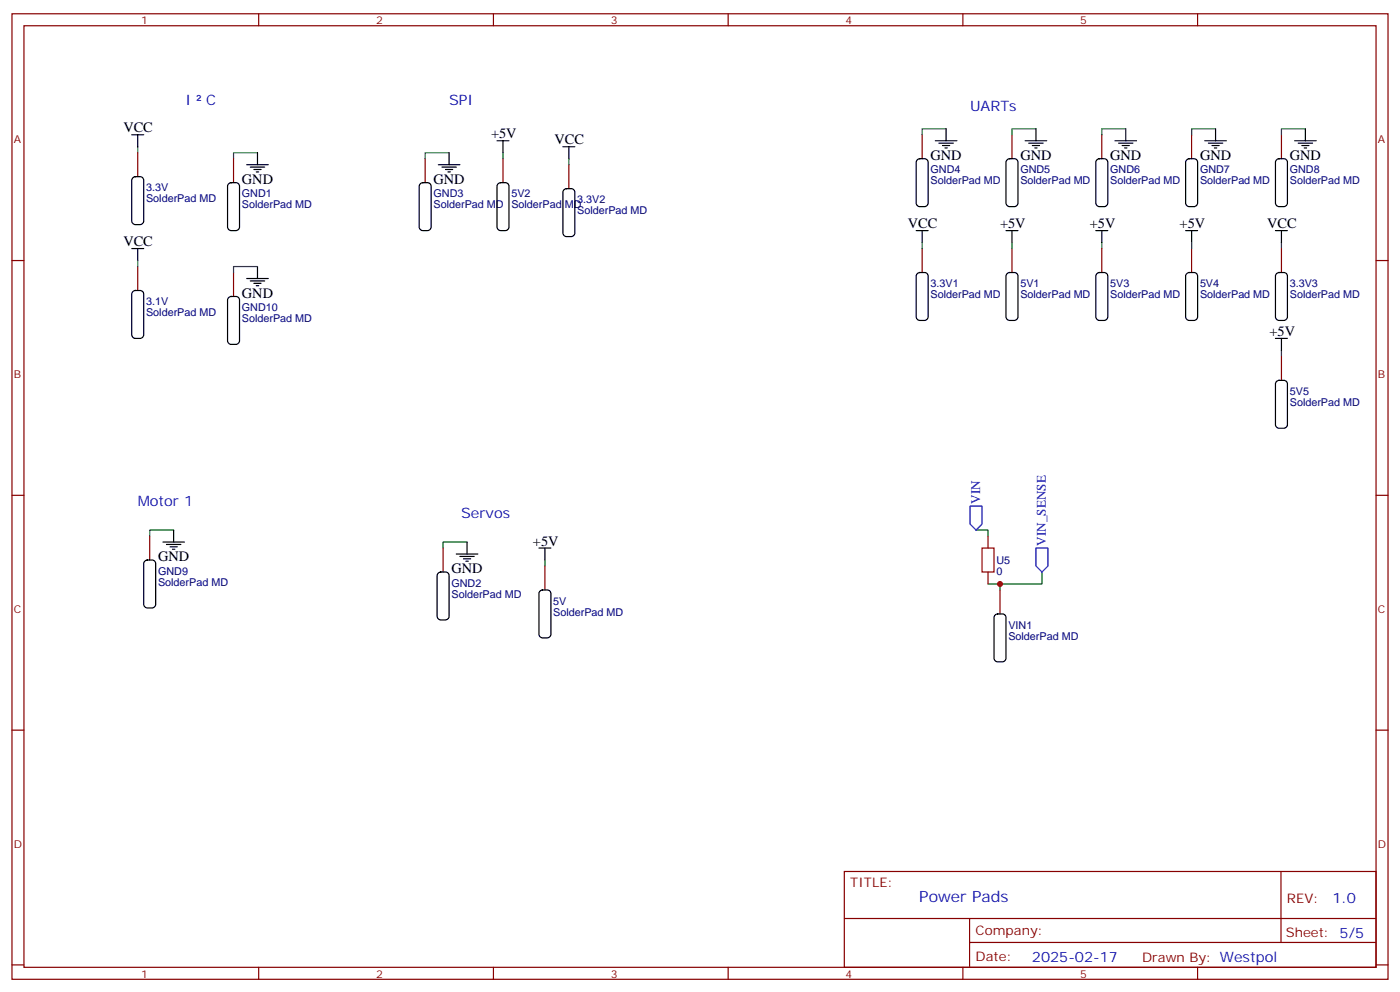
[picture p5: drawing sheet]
<svg xmlns="http://www.w3.org/2000/svg" width="412mm" height="292mm" viewBox="0 0 412 292" stroke-linecap="round" stroke-linejoin="round" font-family="sans-serif">
<g fill="none" stroke="#870000" stroke-width=".35">
<path d="M3.5 4.1h405.4v284.3h-405.4zM7.1 7.6h398.2v277.3h-398.2zM76.2 4.1v3.5M145.3 4.1v3.5M214.5 4.1v3.5M283.6 4.1v3.5M352.8 4.1v3.5M271.6 39.7v7M298.1 39.7v7M324.6 39.7v7M351 39.7v7M377.5 39.7v7"/>
<path d="M40.6 45v7M68.8 46.7v7.1M125.2 46.7v7.1M148.2 46.7v7.1M167.6 48.5v7.1M3.5 76.7h3.6M40.6 78.5v7M271.6 73.2v7.1M298.1 73.2v7.1M324.6 73.2v7.1M351 73.2v7.1M377.5 73.2v7.1"/>
<path d="M405.3 76.7h3.6M68.8 80.3v7M377.5 105v7M3.5 145.9h3.6M44.1 157.9v7M291 157.9v3.5M405.3 145.9h3.6M130.5 161.4v7.1M160.5 166.7v7M291 168.5v3.5M294.6 173.7v7.1M3.5 215h3.6"/>
<path d="M405.3 215h3.6M248.7 256.6h156.6v28.3h-156.6zM377.3 256.7v20.8M248.7 270.5h156.5M285.6 277.5h119.6M285.6 270.5v14.1M3.5 284.2h3.6M76.2 284.9v3.5M145.3 284.9v3.5M214.5 284.9v3.5M283.6 284.9v3.5M352.8 284.9v3.5"/>
<path d="M405.3 284.2h3.6"/>
</g>
<g fill="none" stroke="#008700" stroke-width=".35">
<path d="M278.7 37.9h-7.1v1.8M305.2 37.9h-7.1v1.8M331.6 37.9h-7v1.8M358.1 37.9h-7.1v1.8M384.5 37.9h-7v1.8M40.6 43.2v1.8M75.8 45h-7v1.7M132.3 45h-7.1v1.7M148.2 45v1.7M167.6 46.7v1.8M40.6 76.7v1.8M75.8 78.5h-7v1.8"/>
<path d="M271.6 71.4v1.8M298.1 71.4v1.8M324.6 71.4v1.8M351 71.4v1.8M377.5 71.4v1.8M377.5 103.2v1.8M51.2 156.1h-7.1v1.8M137.6 159.6h-7.1v1.8M287.5 156.1h3.5v1.8M160.5 164.9v1.8M291 172h3.6M306.9 168.5v3.5h-12.3v1.7"/>
</g>
<g fill="none" stroke="#000" stroke-width=".35">
<path d="M38.8 39.7h3.5M40.6 39.7v3.5M278.7 37.9v3.6M305.2 37.9v3.6M331.6 37.9v3.6M358.1 37.9v3.6M384.5 37.9v3.6M39 52.5l.6-.4 1.7-.1 .6 .2 .4 .6v12.3l-.4 .8a3.2 3.2 0 0 1-2.4 .2l-.5-.4-.2-.6v-12zM67.3 54.2l.5-.3 1.7-.1 .6 .2 .4 .5 .1 12.4-.5 .8a3.2 3.2 0 0 1-2.3 .1l-.6-.4-.2-.5v-12zM72.7 48.5h6.3M73.7 49.2h4.3M74.8 49.9h2.1"/>
<path d="M75.5 50.6h.7M75.8 45v3.5M123.7 54.2l.5-.3 1.7-.1 .7 .2 .3 .5 .1 12.4-.5 .8a3.2 3.2 0 0 1-2.3 .1l-.5-.4-.2-.5v-12zM129.1 48.5h6.4M130.2 49.2h4.2M131.2 49.9h2.1M131.9 50.6h.7M132.3 45v3.5M146.4 41.5h3.5M146.6 54.2l.6-.3 1.7-.1 .6 .2 .4 .5v12.4l-.5 .8a3.2 3.2 0 0 1-2.3 .1l-.5-.4-.2-.5v-12zM148.2 41.5v3.5M165.8 43.2h3.5"/>
<path d="M166 56l.6-.4h1.7l.6 .2 .4 .5v12.3l-.4 .9a3.2 3.2 0 0 1-2.4 .1l-.5-.4-.2-.6v-12zM167.6 43.2v3.5M270.1 47.2l.5-.4 1.7-.1 .7 .2 .3 .6 .1 12.3-.5 .8a3.2 3.2 0 0 1-2.3 .2l-.5-.4-.2-.6v-12zM275.5 41.5h6.4M276.6 42.2h4.2M277.6 42.9h2.2M278.3 43.6h.7M296.6 47.2l.5-.4 1.7-.1 .6 .2 .4 .6 .1 12.3-.5 .8a3.2 3.2 0 0 1-2.3 .2l-.6-.4-.2-.6v-12zM302 41.5h6.3M303 42.2h4.3M304.1 42.9h2.1M304.8 43.6h.7"/>
<path d="M323 47.2l.6-.4 1.7-.1 .6 .2 .4 .6v12.3l-.5 .8a3.2 3.2 0 0 1-2.3 .2l-.5-.4-.2-.6v-12zM328.4 41.5h6.4M329.5 42.2h4.2M330.6 42.9h2.1M331.3 43.6h.7M349.5 47.2l.5-.4 1.7-.1 .6 .2 .4 .6 .1 12.3-.5 .8a3.2 3.2 0 0 1-2.3 .2l-.5-.4-.3-.6v-12zM354.9 41.5h6.3M356 42.2h4.2M357 42.9h2.1M357.7 43.6h.7M375.9 47.2l.6-.4 1.7-.1 .6 .2 .4 .6v12.3l-.4 .8a3.2 3.2 0 0 1-2.4 .2l-.5-.4-.2-.6v-12zM381.4 41.5h6.3"/>
<path d="M382.4 42.2h4.2M383.5 42.9h2.1M384.2 43.6h.7M38.8 73.2h3.5M40.6 73.2v3.5M75.8 78.5v3.5M269.9 67.9h3.5M271.6 67.9v3.5M296.3 67.9h3.6M298.1 67.9v3.5M322.8 67.9h3.5M324.6 67.9v3.5"/>
<path d="M349.2 67.9h3.6M351 67.9v3.5M375.7 67.9h3.5M377.5 67.9v3.5M39 86l.6-.4 1.7-.1 .6 .3 .4 .5v12.3l-.4 .9a3.2 3.2 0 0 1-2.4 .1l-.5-.4-.2-.6v-12zM67.3 87.7l.5-.3 1.7-.1 .6 .2 .4 .5 .1 12.4-.5 .8a3.2 3.2 0 0 1-2.3 .2l-.6-.5-.2-.5v-12zM72.7 82h6.3M73.7 82.7h4.3M74.8 83.4h2.1M75.5 84.1h.7M270.1 80.7l.5-.4h1.7l.7 .2 .3 .5 .1 12.3-.5 .9a3.2 3.2 0 0 1-2.3 .1l-.5-.4-.2-.6v-12zM296.6 80.7l.5-.4h1.7l.6 .2 .4 .5 .1 12.3-.5 .9a3.2 3.2 0 0 1-2.3 .1l-.6-.4-.2-.6v-12z"/>
<path d="M323 80.7l.6-.4h1.7l.6 .2 .4 .5v12.3l-.5 .9a3.2 3.2 0 0 1-2.3 .1l-.5-.4-.2-.6v-12zM349.5 80.7l.5-.4h1.7l.6 .2 .4 .5 .1 12.3-.5 .9a3.2 3.2 0 0 1-2.3 .1l-.5-.4-.3-.6v-12zM375.7 99.7h3.5M375.9 80.7l.6-.4h1.7l.6 .2 .4 .5v12.3l-.4 .9a3.2 3.2 0 0 1-2.4 .1l-.5-.4-.2-.6v-12zM377.5 99.7v3.5M375.9 112.4l.6-.3 1.7-.1 .6 .2 .4 .5v12.4l-.4 .8a3.2 3.2 0 0 1-2.4 .2l-.5-.5-.2-.5v-12zM48 159.6h6.3M51.2 156.1v3.5M137.6 159.6v3.6M42.6 165.4l.5-.4 1.7-.1 .6 .2 .4 .5 .1 12.4-.5 .8a3.2 3.2 0 0 1-2.3 .2l-.6-.4-.2-.6v-12zM49 160.3h4.3M50.1 161h2.1"/>
<path d="M50.8 161.7h.7M129 168.9l.5-.4h1.7l.7 .2 .3 .5 .1 12.3-.5 .9a3.2 3.2 0 0 1-2.3 .1l-.5-.4-.2-.6v-12zM134.4 163.2h6.4M135.5 163.9h4.2M136.5 164.6h2.1M137.2 165.3h.7M158.7 161.4h3.6M159 174.2l.5-.4 1.7-.1 .6 .2 .4 .6 .1 12.3-.5 .8a3.2 3.2 0 0 1-2.3 .2l-.5-.4-.3-.6v-12zM160.5 161.4v3.5M293 181.2l.6-.3 1.7-.1 .6 .2 .4 .5v12.4l-.4 .8a3.2 3.2 0 0 1-2.4 .1l-.5-.4-.2-.5v-12z"/>
</g>
<path d="M289.3 161.4h3.5v7.1h-3.5z" fill="none" stroke="#a10000" stroke-width=".35"/>
<path d="M285.8 149h3.5v5.3l-1.8 1.8-1.7-1.8zM305.2 161.4h3.5v5.3l-1.8 1.8-1.7-1.8z" fill="none" stroke="#00f" stroke-width=".35"/>
<circle cx="294.6" cy="172" r=".88" fill="#c00"/>
<text font-size="4.6" fill="#00f" x="270.8" y="265.7">Power Pads</text>
<g font-size="4.2" fill="#00f">
<text x="54.7" y="30.9">I</text>
<text x="60.7" y="30.9">C</text>
<text x="132.3" y="30.9">SPI</text>
<text x="285.8" y="32.6">UARTs</text>
<text x="40.6" y="149">Motor 1</text>
<text x="135.8" y="152.6">Servos</text>
<text x="392.5" y="265.9">1.0</text>
<text x="304" y="283.3">2025-02-17</text>
</g>
<g font-size="4.2">
<text x="36.3" y="39">VCC</text>
<text x="144.6" y="40.7">+5V</text>
<text x="163.3" y="42.5">VCC</text>
<text x="274.1" y="47.1">GND</text>
<text x="300.6" y="47.1">GND</text>
<text x="327" y="47.1">GND</text>
<text x="353.5" y="47.1">GND</text>
<text x="379.9" y="47.1">GND</text>
<text x="71.3" y="54.2">GND</text>
<text x="127.7" y="54.2">GND</text>
<text x="267.4" y="67.2">VCC</text>
<text x="294.6" y="67.2">+5V</text>
<text x="321" y="67.2">+5V</text>
<text x="347.5" y="67.2">+5V</text>
<text x="373.2" y="67.2">VCC</text>
<text x="36.3" y="72.5">VCC</text>
<text x="71.3" y="87.7">GND</text>
<text x="373.9" y="99">+5V</text>
<text x="157" y="160.7">+5V</text>
<text x="46.6" y="165.3">GND</text>
<text x="133" y="168.8">GND</text>
</g>
<g font-size="3.9" fill="#00f">
<text x="288.7" y="148.3" transform="rotate(-90 288.7 148.3)">VIN</text>
<text x="308.1" y="160.7" transform="rotate(-90 308.1 160.7)">VIN_SENSE</text>
</g>
<g font-size="3.9" fill="#800">
<text x="250.5" y="261.2">TITLE:</text>
<text x="379.1" y="265.9">REV:</text>
<text x="287.4" y="275.4">Company:</text>
<text x="378.7" y="276">Sheet: 5/5</text>
<text x="287.4" y="283.1">Date:</text>
<text x="336.4" y="283.2">Drawn By: Westpol</text>
</g>
<g font-size="3.2" fill="#800">
<text x="41.6" y="7.1">1</text>
<text x="110.8" y="7.1">2</text>
<text x="179.9" y="7.1">3</text>
<text x="249.1" y="7.1">4</text>
<text x="318.2" y="7.1">5</text>
<text x="4.1" y="42.2">A</text>
<text x="405.9" y="42.2">A</text>
<text x="4.1" y="111.3">B</text>
<text x="405.9" y="111.3">B</text>
<text x="4.1" y="180.4">C</text>
<text x="405.9" y="180.4">C</text>
<text x="4.1" y="249.6">D</text>
<text x="405.9" y="249.6">D</text>
<text x="41.6" y="287.9">1</text>
<text x="110.8" y="287.9">2</text>
<text x="179.9" y="287.9">3</text>
<text x="249.1" y="287.9">4</text>
<text x="318.2" y="287.9">5</text>
</g>
<g font-size="3.2" fill="#000080">
<text x="274.1" y="51.1">GND4</text>
<text x="300.6" y="51.1">GND5</text>
<text x="327" y="51.1">GND6</text>
<text x="353.5" y="51.1">GND7</text>
<text x="379.9" y="51.1">GND8</text>
<text x="43" y="59.6">SolderPad MD</text>
<text x="43" y="56.4">3.3V</text>
<text x="71.3" y="58.1">GND1</text>
<text x="127.7" y="58.1">GND3</text>
<text x="150.6" y="58.1">5V2</text>
<text x="170" y="59.9">3.3V2</text>
<text x="274.1" y="54.3">SolderPad MD</text>
<text x="300.6" y="54.3">SolderPad MD</text>
<text x="327" y="54.3">SolderPad MD</text>
<text x="353.5" y="54.3">SolderPad MD</text>
<text x="379.9" y="54.3">SolderPad MD</text>
<text x="71.3" y="61.3">SolderPad MD</text>
<text x="127.7" y="61.3">SolderPad MD</text>
<text x="150.6" y="61.3">SolderPad MD</text>
<text x="170" y="63.1">SolderPad MD</text>
<text x="43" y="89.9">3.1V</text>
<text x="274.1" y="87.8">SolderPad MD</text>
<text x="274.1" y="84.6">3.3V1</text>
<text x="300.6" y="87.8">SolderPad MD</text>
<text x="300.6" y="84.6">5V1</text>
<text x="327" y="87.8">SolderPad MD</text>
<text x="327" y="84.6">5V3</text>
<text x="353.5" y="87.8">SolderPad MD</text>
<text x="353.5" y="84.6">5V4</text>
<text x="379.9" y="87.8">SolderPad MD</text>
<text x="379.9" y="84.6">3.3V3</text>
<text x="43" y="93.1">SolderPad MD</text>
<text x="71.3" y="94.9">SolderPad MD</text>
<text x="71.3" y="91.6">GND10</text>
<text x="379.9" y="119.6">SolderPad MD</text>
<text x="379.9" y="116.3">5V5</text>
<text x="293.5" y="166.1">U5</text>
<text x="46.6" y="172.5">SolderPad MD</text>
<text x="46.6" y="169.3">GND9</text>
<text x="133" y="172.8">GND2</text>
<text x="293.5" y="169.3">0</text>
<text x="133" y="176">SolderPad MD</text>
<text x="163" y="178.1">5V</text>
<text x="163" y="181.3">SolderPad MD</text>
<text x="297" y="185.1">VIN1</text>
<text x="297" y="188.3">SolderPad MD</text>
</g>
</svg>
